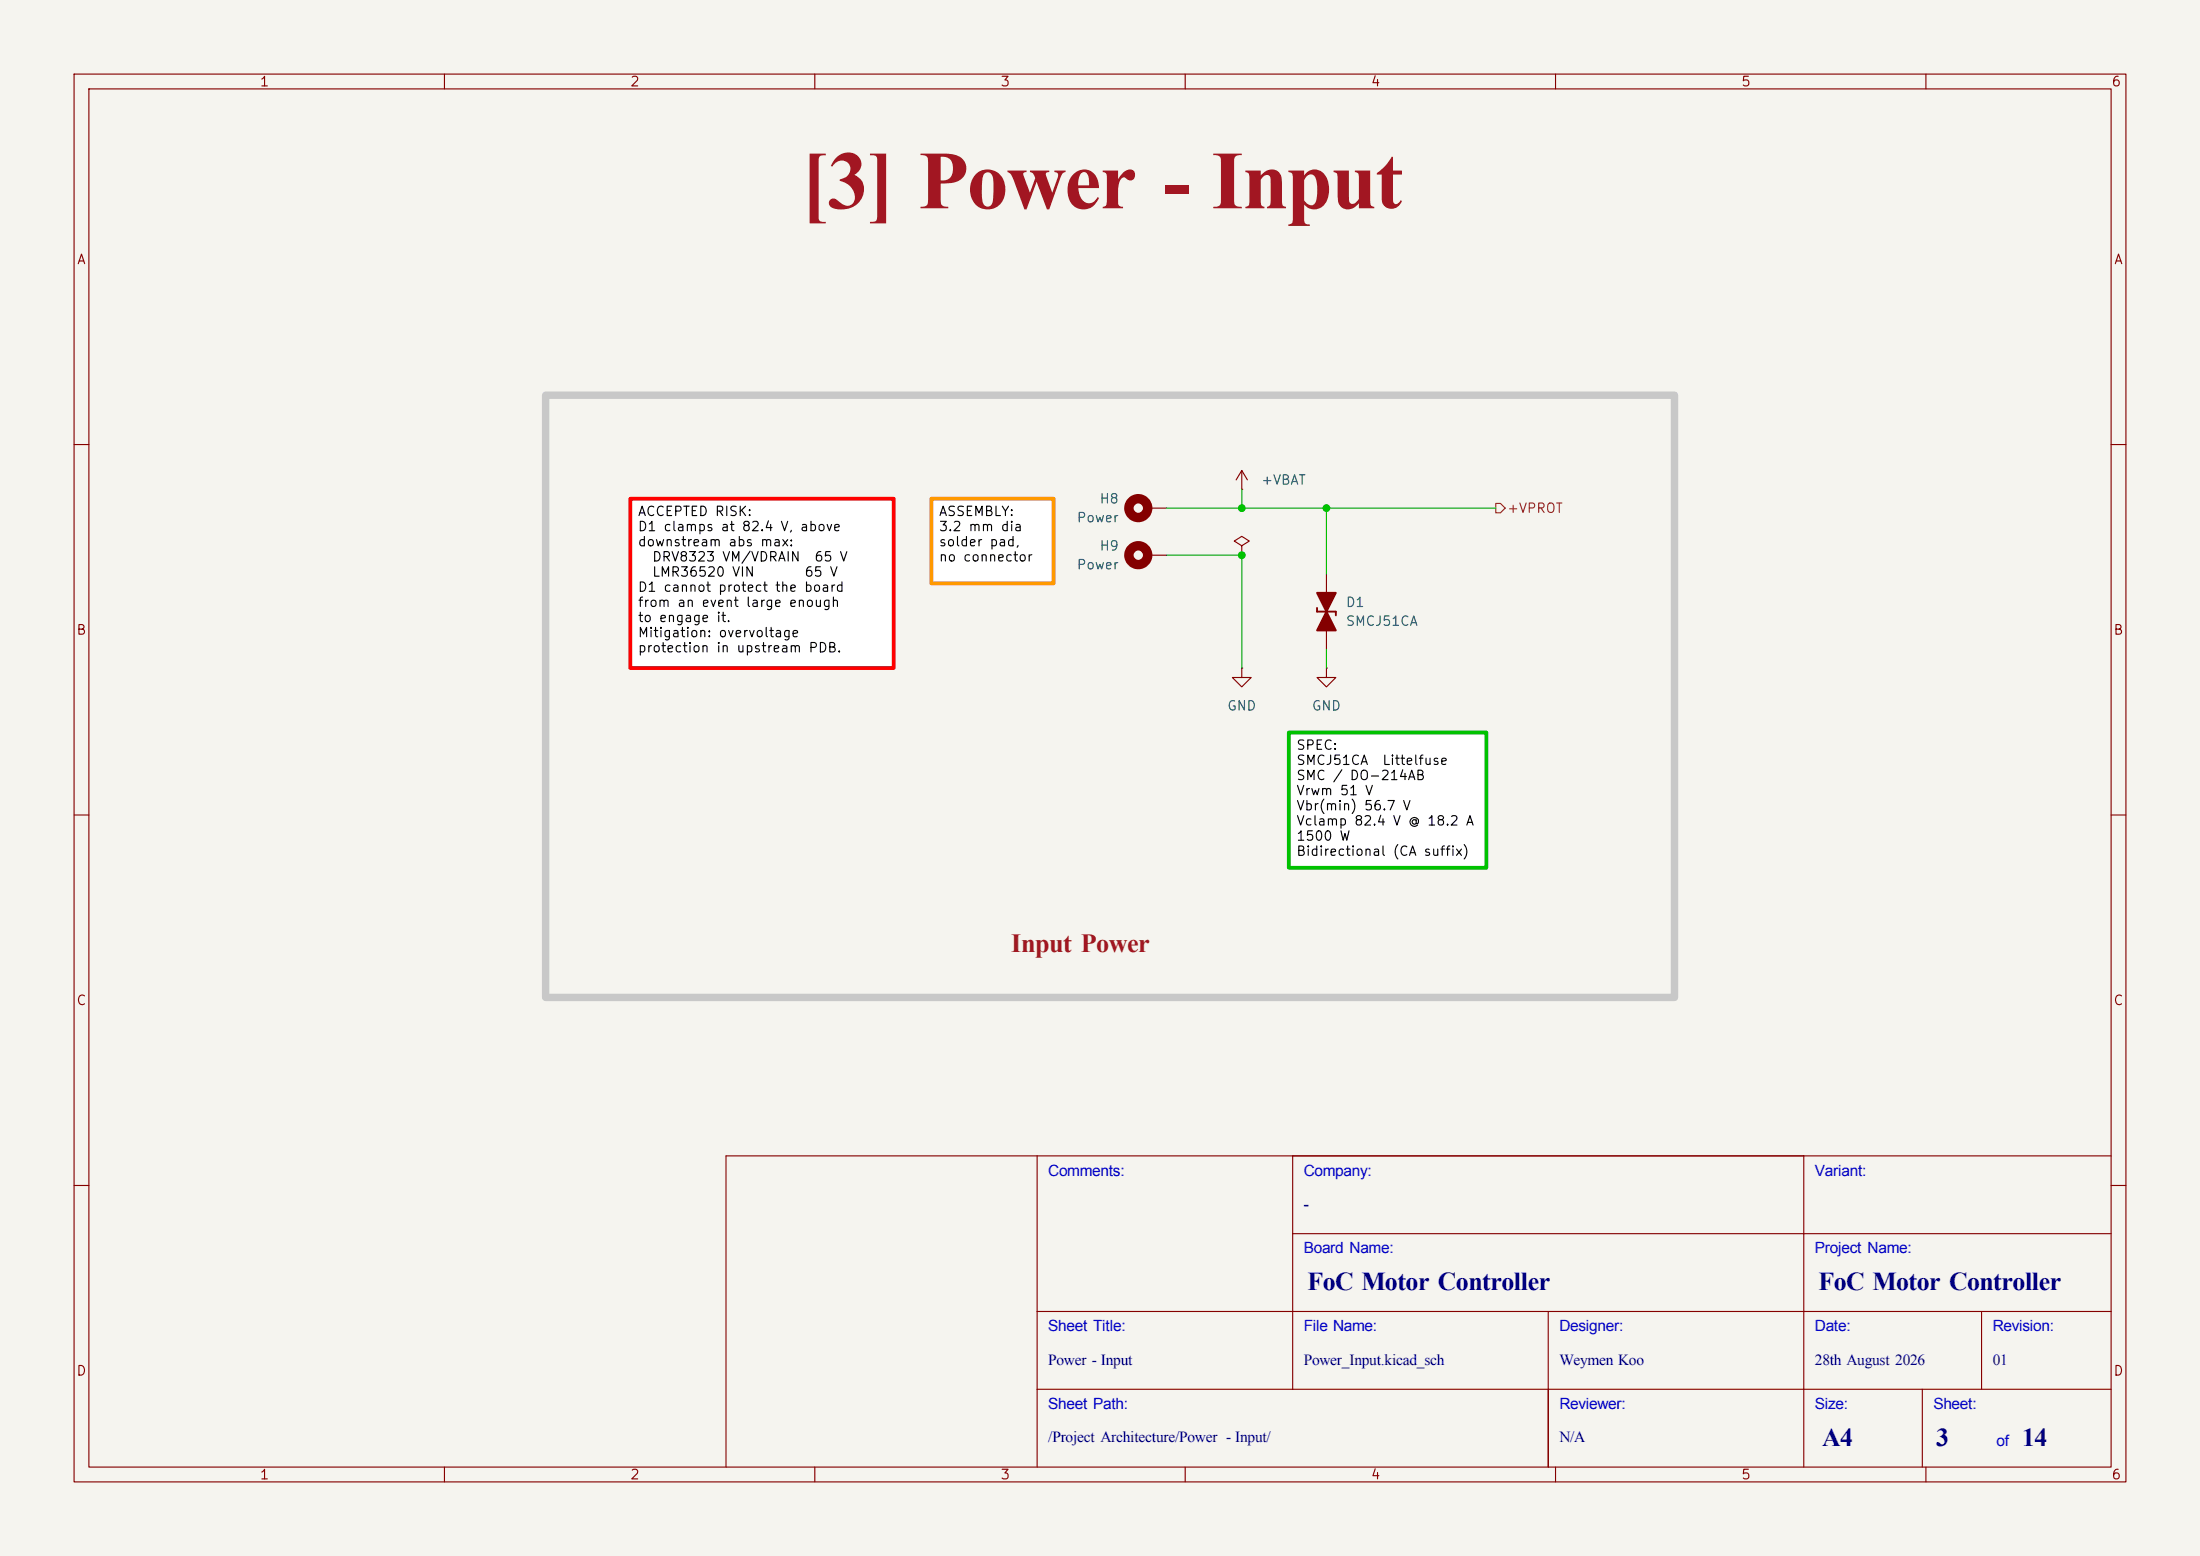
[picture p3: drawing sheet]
<svg xmlns="http://www.w3.org/2000/svg" width="297mm" height="210mm" viewBox="0 0 297 210" stroke-linecap="round" stroke-linejoin="round" font-family="sans-serif">
<path d="M0 0h297v210h-297z" fill="#f5f4ef" stroke="#f5f4ef" stroke-width=".14"/>
<g fill="none" stroke="#840000" stroke-width=".15">
<path d="M10 10h277v190h-277zM12 12h273v186h-273zM60 10v2M110 10v2M160 10v2M210 10v2M260 10v2M10 60h2M285 60h2M10 110h2M285 110h2M140 156v42"/>
<path d="M174.5 156v31.5M243.5 156v42M285 156h-187v42M10 160h2M140 177h145M174.5 166.5h110.5M209 177v21M267.5 177v10.5M285 160h2M60 198v2M110 198v2M140 187.5h145"/>
<path d="M160 198v2M210 198v2M259.5 187.5v10.5M260 198v2"/>
</g>
<g fill="#fff">
<path d="M85.1 67.3h35.5v22.9h-35.5z"/>
<path d="M125.7 67.3h16.5v11.4h-16.5z"/>
<path d="M174 98.9h26.7v18.2h-26.7z"/>
</g>
<g fill="none" stroke="#840000" stroke-width="1.3">
<circle cx="153.7" cy="74.9" r="1.27"/>
<circle cx="153.7" cy="68.6" r="1.27"/>
</g>
<g fill="none" stroke="#840000" stroke-width=".15">
<path d="M154.9 68.6h2.6M154.9 74.9h2.6M167.6 66h.1M167.6 73.7l1.1-.7-1.1-.6-1 .6 1 .7v1.2M167.6 74.9h.1M167.6 63.5l-.7 1.3M167.6 63.5l.8 1.3M167.6 63.5v2.5M179.1 77.5v2.5M167.6 90.2v1.2h1.3l-1.3 1.3-1.2-1.3h1.2M167.6 90.2h.1M179.1 90.2v1.2h1.2l-1.2 1.3-1.3-1.3h1.3"/>
<path d="M179.1 90.2h.1M179.1 81.3v2.5M179.1 85.1v2.5"/>
</g>
<path d="M177.8 82v.6h2.5v.5" fill="none" stroke="#840000" stroke-width=".25"/>
<g fill="#840000" stroke="#840000" stroke-width=".25">
<path d="M179.1 82.6l1.2 2.5h-2.5z"/>
<path d="M177.8 80h2.5l-1.2 2.6z"/>
</g>
<path d="M201.9 67.9h.7l.6 .7-.6 .6h-.7z" fill="none" stroke="#725600" stroke-width=".15"/>
<path d="M157.5 68.6h44.4M157.5 74.9h10.1v15.3M167.6 66v2.6M179.1 68.6v8.9M179.1 87.6v2.6" fill="none" stroke="#009600" stroke-width=".15"/>
<path d="M85.1 67.3h35.5v22.9h-35.5z" fill="none" stroke="#f00" stroke-width=".51"/>
<path d="M125.7 67.3h16.5v11.4h-16.5z" fill="none" stroke="#f90" stroke-width=".51"/>
<path d="M174 98.9h26.7v18.2h-26.7z" fill="none" stroke="#00c200" stroke-width=".51"/>
<path d="M73.7 53.3h152.4v81.3h-152.4z" fill="none" stroke="#c8c8c8" stroke-width="1"/>
<g fill="#009600" stroke="#009600" stroke-width=".14">
<circle cx="179.1" cy="68.6" r=".46"/>
<circle cx="167.6" cy="74.9" r=".46"/>
<circle cx="167.6" cy="68.6" r=".46"/>
</g>
<text font-size="11.1" fill="#a21622" x="108.1" y="28.1">[3] Power - Input</text>
<text font-size="3.5" fill="#a21622" x="136.5" y="128.5">Input Power</text>
<g font-size="3.5" fill="#00007f">
<text x="176.5" y="174.1">FoC Motor Controller</text>
<text x="245.5" y="174.1">FoC Motor Controller</text>
<text x="246" y="195.1">A4</text>
<text x="261.4" y="195.1">3</text>
<text x="273" y="195.1">14</text>
</g>
<g font-size="2.1" fill="#00f">
<text x="141.5" y="158.7">Comments:</text>
<text x="176" y="158.7">Company:</text>
<text x="245" y="158.7">Variant:</text>
<text x="176" y="169.2">Board Name:</text>
<text x="245" y="169.2">Project Name:</text>
<text x="141.5" y="179.7">Sheet Title:</text>
<text x="176" y="179.7">File Name:</text>
<text x="210.5" y="179.7">Designer:</text>
<text x="245" y="179.7">Date:</text>
<text x="269" y="179.7">Revision:</text>
<text x="141.5" y="190.2">Sheet Path:</text>
<text x="210.5" y="190.2">Reviewer:</text>
<text x="245" y="190.2">Size:</text>
<text x="261" y="190.2">Sheet:</text>
<text x="269.5" y="195.2">of</text>
</g>
<g font-size="2.1" fill="#00007f">
<text x="176" y="163.2">-</text>
<text x="141.5" y="184.2">Power - Input</text>
<text x="176" y="184.2">Power_Input.kicad_sch</text>
<text x="210.5" y="184.2">Weymen Koo</text>
<text x="245" y="184.2">28th August 2026</text>
<text x="269" y="184.2">01</text>
<text x="141.5" y="194.7">/Project Architecture/Power - Input/</text>
<text x="210.5" y="194.7">N/A</text>
</g>
<g font-size="1.3" fill="#840000">
<text x="35" y="12">1</text>
<text x="85" y="12">2</text>
<text x="135" y="12">3</text>
<text x="185" y="12">4</text>
<text x="235" y="12">5</text>
<text x="285" y="12">6</text>
<text x="10.3" y="36">A</text>
<text x="285.3" y="36">A</text>
<text x="10.2" y="86">B</text>
<text x="285.2" y="86">B</text>
<text x="10.2" y="136">C</text>
<text x="285.2" y="136">C</text>
<text x="10.2" y="186">D</text>
<text x="285.2" y="186">D</text>
<text x="35" y="200">1</text>
<text x="85" y="200">2</text>
<text x="135" y="200">3</text>
<text x="185" y="200">4</text>
<text x="235" y="200">5</text>
<text x="285" y="200">6</text>
</g>
<g font-size="1.3" fill="#006464">
<text x="170.2" y="65.7">+VBAT</text>
<text x="145.3" y="70.8">Power</text>
<text x="148.4" y="68.3">H8</text>
<text x="145.3" y="77.2">Power</text>
<text x="148.4" y="74.6">H9</text>
<text x="181.6" y="82.2">D1</text>
<text x="181.6" y="84.8">SMCJ51CA</text>
<text x="165.6" y="96.2">GND</text>
<text x="177" y="96.2">GND</text>
</g>
<g font-size="1.3">
<text x="86" y="70">ACCEPTED RISK:</text>
<text x="126.7" y="70">ASSEMBLY:</text>
<text x="86" y="72">D1 clamps at 82.4 V, above</text>
<text x="86" y="74.1">downstream abs max:</text>
<text x="88" y="76.1">DRV8323 VM/VDRAIN</text>
<text x="109.8" y="76.1">65 V</text>
<text x="126.7" y="72">3.2 mm dia</text>
<text x="126.7" y="74.1">solder pad,</text>
<text x="126.7" y="76.1">no connector</text>
<text x="86" y="80.2">D1 cannot protect the board</text>
<text x="86" y="82.2">from an event large enough</text>
<text x="88" y="78.1">LMR36520 VIN</text>
<text x="108.5" y="78.1">65 V</text>
<text x="86" y="84.3">to engage it.</text>
<text x="86" y="86.3">Mitigation: overvoltage</text>
<text x="86" y="88.4">protection in upstream PDB.</text>
<text x="174.9" y="101.5">SPEC:</text>
<text x="174.9" y="103.6">SMCJ51CA</text>
<text x="174.9" y="105.6">SMC / DO-214AB</text>
<text x="174.9" y="107.7">Vrwm 51 V</text>
<text x="186.5" y="103.6">Littelfuse</text>
<text x="174.9" y="109.7">Vbr(min) 56.7 V</text>
<text x="174.9" y="111.7">Vclamp 82.4 V @ 18.2 A</text>
<text x="174.9" y="113.8">1500 W</text>
<text x="174.9" y="115.8">Bidirectional (CA suffix)</text>
</g>
<text font-size="1.3" fill="#725600" x="203.4" y="69.5">+VPROT</text>
</svg>
